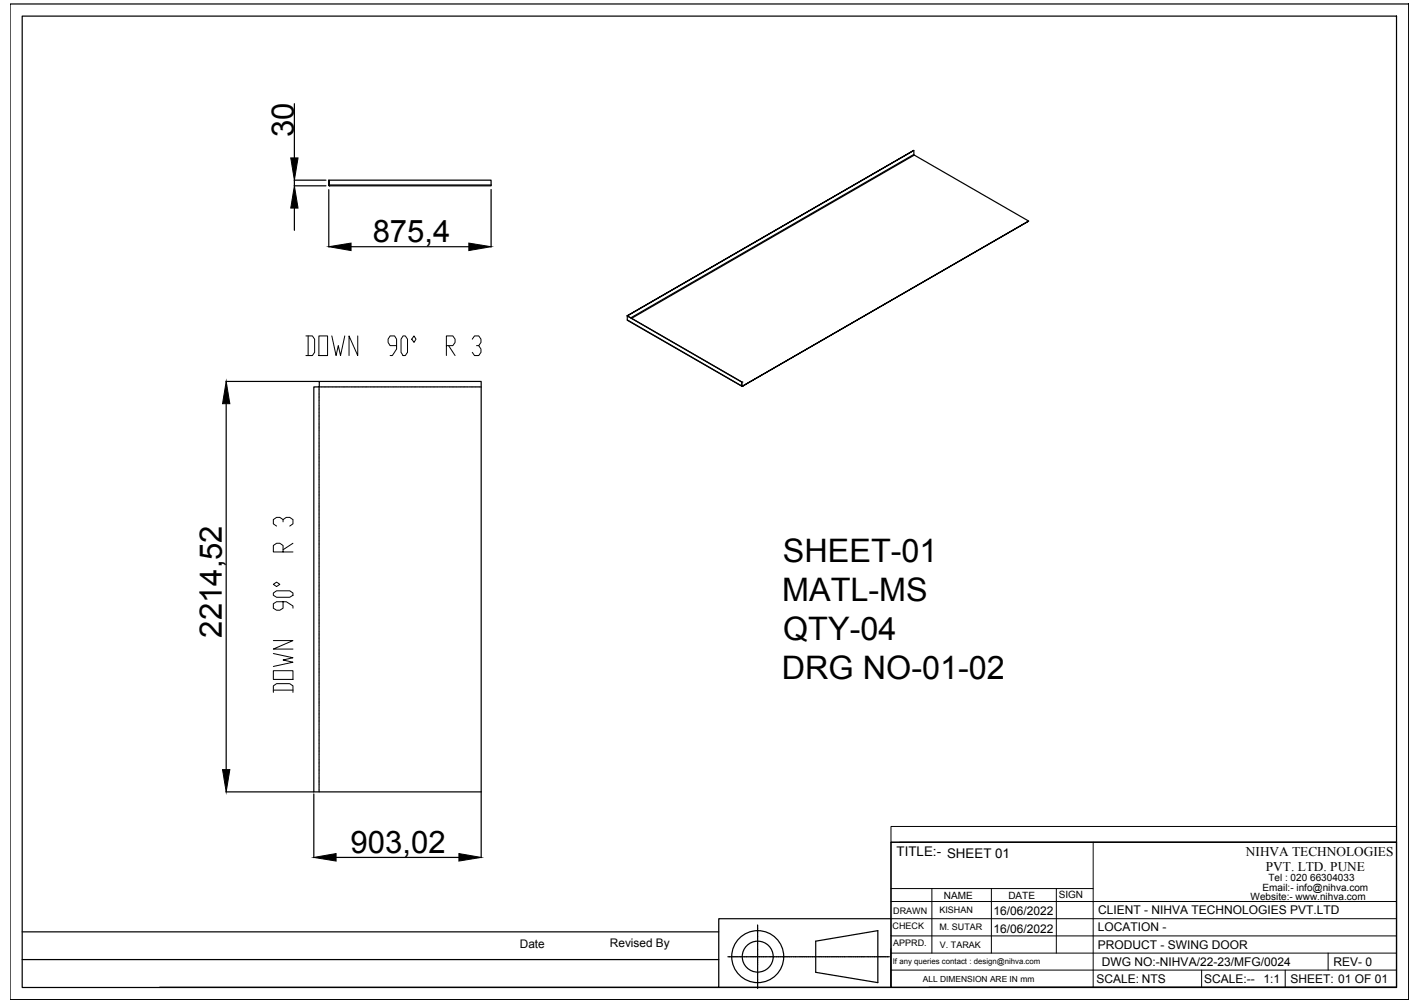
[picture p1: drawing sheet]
<svg xmlns="http://www.w3.org/2000/svg" width="297mm" height="210mm" viewBox="0 0 297 210" stroke-linecap="round" stroke-linejoin="round" font-family="sans-serif">
<!-- layer: 0 -->
<g fill="none" stroke="#000" stroke-width=".25">
<path d="M2.1 .8h292.6v208.4h-292.6zM4.6 3.4h287.5v203.3h-287.5zM61.5 38.9h6.7M61.5 37.7h6.7M61.6 21.7v11.3M61.6 37.7v1.2M68.8 38.7v-1v1M68.8 39.7v12M68.9 38.7v.2h33.8v-.2M68.9 38.7v-1h33.8v1M68.9 38.7h33.8M68.9 38.8l-.1-.1 .1 .2"/>
<path d="M102.7 39.7v12M191.2 31.5v.8l-59.3 34.2M191.2 32.3l.1 .2M61.6 43.5v4.7M73.4 51.6h24.7M215.2 46.3l-24-13.8-59.1 34.1M47.3 79.8h19.4M131.2 66.1l24 13.9v.8l-24-13.8zM131.2 66.1l24 13.9v.8M131.2 67l24 13.8M131.2 66.1l60-34.6zM131.2 66.1h.1"/>
<path d="M155.2 80h.1M47.3 84.5v76.6M66.7 81v.4M66.7 81.5v.1M66.7 81.7v.5M66.7 82.3v.1M66.7 82.5v.5M66.7 83.1v.1M66.7 83.3v.5M66.7 83.9v.1M66.7 84.1v.5M66.7 84.7v.1"/>
<path d="M66.7 84.9v.5M66.7 85.5v.1M66.7 85.7v.4M66.7 86.3h.1M66.7 86.4v.5M66.7 87v.2M66.7 87.2v.5M66.7 87.8v.1M66.7 88v.5M66.7 88.6v.1M66.7 88.8v.5M66.7 89.4v.1"/>
<path d="M66.7 89.6v.5M66.7 90.2v.1M66.7 90.4v.5M66.7 91v.1M66.7 91.2v.5M66.7 91.8h.1M66.7 92v.4M66.7 92.6v.1M66.7 92.7v.5M66.7 93.3v.2M66.7 93.5v.6M66.7 94.1v.1"/>
<path d="M66.7 94.3v.5M66.7 94.9v.1M66.7 95.1v.5M66.7 95.7v.1M66.7 95.9v.5M66.7 96.5v.1M66.7 96.7v.5M66.7 97.3v.1M66.7 97.5v.5M66.7 98.1v.1M66.7 98.3v.4M66.7 98.9v.1"/>
<path d="M66.7 99v.6M66.7 99.6v.2M66.7 99.9v.5M66.8 81h.2M67.1 81h.1M67.3 81h.5M67.9 81h.1M68.1 81h.5M68.7 81h.1M68.9 81h.5M69.5 81h.1M69.7 81h.5"/>
<path d="M70.3 81h.1M70.5 81h.5M71.1 81h.1M71.3 81h.4M71.8 81h.2M72 81h.5M72.6 81h.1M72.8 81h.5M73.4 81h.1M73.6 81h.5M74.2 81h.1M74.4 81h.5"/>
<path d="M75 81h.1M75.2 81h.5M75.8 81h.1M76 81h.5M76.6 81h.1M76.8 81h.4M77.4 81h.1M77.5 81h.5M78.1 81h.2M78.3 81h.6M78.9 81h.1M79.1 81h.5"/>
<path d="M79.7 81h.1M79.9 81h.5M80.5 81h.1M80.7 81h.5M81.3 81h.1M81.5 81h.5M82.1 81h.1M82.3 81h.5M82.9 81h.1M83.1 81h.5M83.7 81h.1M83.8 81h.6"/>
<path d="M84.4 81h.2M84.7 81h.5M85.2 81h.1M85.5 81h.4M86 81h.1M86.2 81h.5M86.8 81h.1M87 81h.5M87.6 81h.1M87.8 81h.5M88.4 81h.1M88.6 81h.5"/>
<path d="M89.2 81h.1M89.4 81h.5M90 81h.1M90.2 81h.5M90.7 81h.2M91 81h.5M91.6 81h.1M91.8 81h.4M92.4 81h.1M92.5 81h.5M93.1 81h.1M93.3 81h.5"/>
<path d="M93.9 81h.1M94.1 81h.5M94.7 81h.1M94.9 81h.5M95.5 81h.1M95.7 81h.5M96.3 81h.1M96.5 81h.5M97.1 81h.1M97.3 81h.5M97.9 81h.1M98.1 81h.4"/>
<path d="M98.6 81h.1M98.8 81h.5M99.4 81h.1M99.6 81h.5M100.2 81h.1M100.4 81h.3M155.2 80.8h.1zM155.2 80.8h.1M155.3 80.8h.1M155.3 80.8l59.9-34.5zM66.7 100.4v.1M66.7 100.7v.4"/>
<path d="M66.7 101.2v.1M66.7 101.4v.5M66.7 102v.1M66.7 102.2v.5M66.7 102.8v.1M66.7 103v.5M66.7 103.6v.1M66.7 103.8v.5M66.7 104.4v.1M66.7 104.6v.5M66.7 105.2v.1M66.7 105.4v.5"/>
<path d="M66.7 105.9v.2M66.7 106.2v.5M66.7 106.8h.1M66.7 107v.4M66.7 107.5v.1M66.7 107.7v.5M66.7 108.3v.1M66.7 108.5v.5M66.7 109.1v.1M66.7 109.3v.5M66.7 109.9v.1M66.7 110.1v.5"/>
<path d="M66.7 110.7v.1M66.7 110.9v.5M66.7 111.5v.1M66.7 111.7v.5M66.7 112.3h.1M66.7 112.5v.4M66.7 113.1h.1M66.7 113.2v.5M66.7 113.8v.1M66.7 114v.5M66.7 114.6v.1M66.7 114.8v.5"/>
<path d="M66.7 115.4v.1M66.7 115.6v.5M66.7 116.2v.1M66.7 116.4v.5M66.7 117v.1M66.7 117.2v.5M66.7 117.8v.1M66.7 118v.5M66.7 118.6h.1M66.7 118.8v.4M66.7 119.4v.1M66.7 119.5v.5"/>
<path d="M66.7 120.1v.2M66.7 120.3v.5M66.7 120.9v.1M66.7 121.1v.5M66.7 121.7v.1M66.7 121.9v.5M66.7 122.5v.1M66.7 122.7v.5M66.7 123.3v.1M66.7 123.5v.5M66.7 124.1v.1M66.7 124.3v.5"/>
<path d="M66.7 124.9v.1M66.7 125.1v.4M66.7 125.7v.1M66.7 125.8v.6M66.7 126.4v.2M66.7 126.6v.6M66.7 127.2v.1M66.7 127.5v.4M66.7 128v.1M66.7 128.2v.5M66.7 128.8v.1M66.7 129v.5"/>
<path d="M66.7 129.6v.1M66.7 129.8v.5M66.7 130.4v.1M66.7 130.6v.5M66.7 131.2v.1M66.7 131.4v.5M66.7 132v.1M66.7 132.2v.5M66.7 132.7v.2M66.7 133v.5M66.7 133.5v.1M66.7 133.7v.5"/>
<path d="M66.7 134.3v.1M66.7 134.5v.5M66.7 135.1v.1M66.7 135.3v.5M66.7 135.9v.1M66.7 136.1v.5M66.7 136.7v.1M66.7 136.9v.5M66.7 137.5v.1M66.7 137.7v.5M66.7 138.3v.1M66.7 138.5v.5"/>
<path d="M66.7 139.1h.1M66.7 139.3v.4M66.7 139.9h.1M66.7 140v.5M66.7 140.6v.1M66.7 140.8v.5M66.7 141.4v.1M66.7 141.6v.5M66.7 142.2v.1M66.7 142.4v.5M66.7 143v.1M66.7 143.2v.5"/>
<path d="M66.7 143.8v.1M66.7 144v.5M66.7 144.6v.1M66.7 144.8v.5M66.7 145.4h.1M66.7 145.6v.4M66.7 146.2h.1M66.7 146.3v.5M66.7 146.9v.2M66.7 147.1v.5M66.7 147.7v.1M66.7 147.9v.5"/>
<path d="M66.7 148.5v.1M66.7 148.7v.5M66.7 149.3v.1M66.7 149.5v.5M66.7 150.1v.1M66.7 150.3v.5M66.7 150.9v.1M66.7 151.1v.5M66.7 151.7v.1M66.7 151.9v.4M66.7 152.5v.1M66.7 152.6v.5"/>
<path d="M66.7 153.2v.2M66.7 153.4v.6M66.7 154v.1M66.7 154.2v.5M66.7 154.8v.1M66.7 155v.5M66.7 155.6v.1M66.7 155.8v.5M66.7 156.4v.1M66.7 156.6v.5M66.7 157.2v.1M66.7 157.4v.5"/>
<path d="M66.7 158v.1M66.7 158.2v.5M66.7 158.8v.1M66.7 158.9v.6M66.7 159.5v.2M66.7 159.8v.4M47.3 165.7h53.4v-85.9h-33.9v1.2h-1.2v84.7M65.6 166.1v13.4M66.7 160.3v.1M66.7 160.5v.5M66.7 161.1v.1M66.7 161.3v.5"/>
<path d="M66.7 161.9v.1M66.7 162.1v.5M66.7 162.7v.1M66.7 162.9v.5M66.7 163.5v.1M66.7 163.7v.5M66.7 164.3v.1M66.7 164.5v.5M66.7 165.1v.1M66.7 165.3v.4M70.3 179.4h25.7M100.7 165.8v13.7"/>
<path d="M186.4 176.3h105.7v30.3h-105.7zM4.6 195h145.8M158.5 193.6v.3M158.5 194v2.7M158.5 196.8v.2M158.5 197v.9M158.5 197.9v.2M158.5 198.2v.8M158.5 199.1v3M170.6 197l13-2.2v10.8l-13-2.1zM186.4 192.3h-36v14.3h-117M4.6 200.8h145.8"/>
<path d="M150.4 206.6h36M152.3 200.2h2.2M154.5 200.2h.8M155.4 200.2h.2M155.7 200.2h.8M156.6 200.2h.2M156.9 200.2h3.6M158.5 202.2v.8M158.5 203.1v.2M158.5 203.4v.8M158.5 204.2v.3M158.5 204.5v2.4"/>
<path d="M160.6 200.2h.2M160.9 200.2h.8M161.7 200.2h.3M162 200.2h3.6M165.7 200.2h.2M166 200.2h.8M166.9 200.2h.2M167.2 200.2h3.5M170.8 200.2h.2M171.1 200.2h.8M172 200.2h.2M172.3 200.2h3.5"/>
<path d="M175.9 200.2h.2M176.2 200.2h.8M177.1 200.2h.2M177.4 200.2h3.6M181 200.2h.3M181.3 200.2h.8M182.2 200.2h.2M182.5 200.2h.8M183.4 200.2h2.6M194.3 206.6h97.8"/>
<circle cx="158.5" cy="200.2" r="5.4"/>
<circle cx="158.5" cy="200.2" r="3.2"/>
</g>
<path d="M60.8 33h1.5l-.7 4.7zM61.6 38.9l.7 4.6h-1.5zM68.8 51.6l4.6-.7v1.5zM98.1 50.9l4.6 .7-4.6 .8zM47.3 79.8l.8 4.7h-1.5zM46.6 161.1h1.5l-.8 4.6zM65.6 179.4l4.7-.8v1.6zM96 178.6l4.7 .8-4.7 .8z" fill="#000" stroke="#000" stroke-width=".21"/>
<g fill="none" stroke="#000" stroke-width=".21">
<path d="M186.4 173h105.7v3.3h-105.7zM186.4 176.3v30.3M188.2 176.3h103.9M228.7 176.3v30.3M186.4 199.5h105.7M186.4 195.9h105.7M186.4 192.3h105.7M186.4 188.7h105.7M186.4 186h42.3M194.9 186v13.5M207.4 186v13.5M221 186v13.5"/>
<path d="M277.8 199.5v3.5M186.4 203h105.7M251.4 203v3.6M268.8 203v3.6"/>
</g>
<g font-size="7.5">
<text x="62.8" y="75.5">DOWN 90° R 3</text>
<text x="62.1" y="146.1" transform="rotate(-90 62.1 146.1)">DOWN 90° R 3</text>
</g>
<g font-size="6.8">
<text x="163.8" y="117.5">SHEET-01</text>
<text x="163.6" y="125.7">MATL-MS</text>
<text x="163.8" y="133.9">QTY-04</text>
<text x="163.6" y="142">DRG NO-01-02</text>
</g>
<g font-size="6.5">
<text x="61.5" y="28.6" transform="rotate(-90 61.5 28.6)">30</text>
<text x="78" y="50.7">875,4</text>
<text x="46.4" y="133.4" transform="rotate(-90 46.4 133.4)">2214,52</text>
<text x="73.3" y="178.5">903,02</text>
</g>
<g font-size="2.8">
<text x="187.6" y="179.2">TITLE:- SHEET 01</text>
<text x="260.6" y="179.1">NIHVA TECHNOLOGIES</text>
<text x="264.8" y="182.3">PVT. LTD. PUNE</text>
</g>
<g font-size="2.5">
<text x="207.8" y="191.6">16/06/2022</text>
<text x="229.7" y="191.3">CLIENT - NIHVA TECHNOLOGIES PVT.LTD</text>
<text x="207.8" y="195.2">16/06/2022</text>
<text x="229.6" y="194.9">LOCATION -</text>
<text x="108.7" y="198.5">Date</text>
<text x="127.6" y="198.2">Revised By</text>
<text x="229.6" y="198.5">PRODUCT - SWING DOOR</text>
<text x="230.5" y="202.1">DWG NO:-NIHVA/22-23/MFG/0024</text>
<text x="279" y="202.1">REV- 0</text>
<text x="229.3" y="205.7">SCALE: NTS</text>
<text x="251.9" y="205.7">SCALE:--</text>
<text x="264.3" y="205.7">1:1</text>
<text x="269.9" y="205.7">SHEET: 01 OF 01</text>
</g>
<g font-size="2.1">
<text x="265.3" y="184.4">Tel : 020 66304033</text>
<text x="197.4" y="188.1">NAME</text>
<text x="210.9" y="188.2">DATE</text>
<text x="221.5" y="188">SIGN</text>
<text x="261.6" y="188.4">Website:- www.nihva.com</text>
<text x="264.1" y="186.5">Email:- info@nihva.com</text>
</g>
<g font-size="1.9">
<text x="186.8" y="191.2">DRAWN</text>
<text x="196.5" y="191.1">KISHAN</text>
<text x="186.7" y="194.4">CHECK</text>
<text x="186.8" y="198">APPRD.</text>
<text x="196.5" y="194.7">M. SUTAR</text>
<text x="196.6" y="198.3">V. TARAK</text>
</g>
<text font-size="1.8" x="193" y="205.4">ALL DIMENSION ARE IN mm</text>
<text font-size="1.6" x="186.8" y="201.7">If any queries contact : design@nihva.com</text>
</svg>
